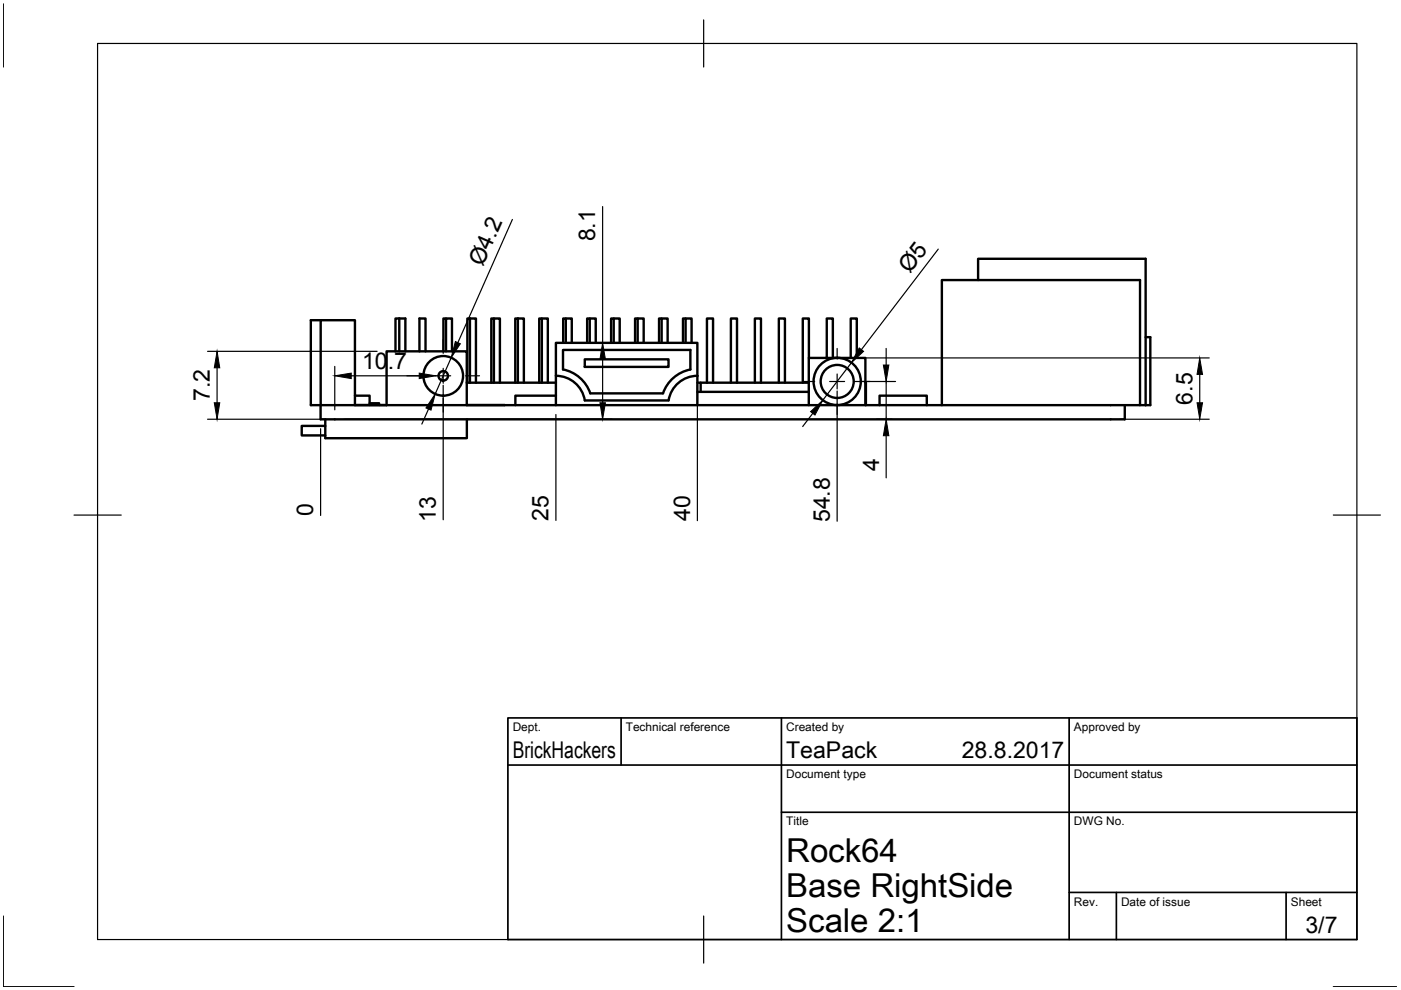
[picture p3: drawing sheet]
<svg xmlns="http://www.w3.org/2000/svg" width="297mm" height="210mm" viewBox="0 0 297 210" stroke-linecap="round" stroke-linejoin="round" font-family="sans-serif">
<!-- layer: Visible -->
<g fill="none" stroke="#000" stroke-width=".51">
<path d="M207.4 59.4v-4.5h35.5v31M68 67.9h-2.1v18h2.1M84.7 67.5h-.9v7M84.7 67.5v7M84.7 67.5h1.2v7M88.9 74.5v-7h1.3v7M94.6 74.5v-7h1.2v7M94.6 67.5h-.6v7M99.6 67.5h1.3v13.6M99.6 67.5h-.5v13.6M99.6 67.5v13.6M104.7 67.5h-.5v13.6"/>
<path d="M109.8 67.5h1.3v13.6M109.8 67.5h-.6v13.6M109.8 67.5v13.6M114.9 67.5h-.6v13.6M117.9 79.7a6.2 6.2 0 0 1 6.1 5.2h17.8a6.2 6.2 0 0 1 6.1-5.2M120 72.7v-5.2h1.2v5.2M120 67.5h-.6v5.2M124 76.2h17.7v1.6h-17.7zM125 72.7v-5.2h1.3v5.2M125 67.5h-.5v5.2M130.1 72.7v-5.2h1.3v5.2M130.1 67.5h-.5v5.2"/>
<path d="M135.2 72.7v-5.2h1.3v5.2M135.2 67.5h-.6v5.2M140.3 72.7v-5.2h1.2v5.2M140.3 67.5h-.6v5.2M145.4 72.7v-5.2h1.2v5.2M145.4 67.5h-.6v5.2M146.4 78.3a7.7 7.7 0 0 0-5.8 5.1M146.4 78.3v-4.1h-27v4.1a7.7 7.7 0 0 1 5.8 5.1M171.5 75.9v-8.4h-1.3v13.6M175.3 75.9v-8.4h1.3v8.4M180.4 75.9v-8.4h1.3v8.4M242.9 71.5h1v14.4h-2.2"/>
<path d="M68 85.9v3h170.5v-3M68 85.9h170.5M68 85.9v-18h7.3v18M69 88.9v4h30v-4M69 90.3h-5v2h5M75.3 83.9h3.1v2M75.3 85.9h6.7M78.4 85.5h2v.4M82 85.9v-11.4h17v11.4M99 81.1h18.9M99 85.9h8M104.7 81.1v-13.6h1.3v13.6"/>
<path d="M114.9 81.1v-13.6h1.2v13.6M117.9 83.9h-8.6v2M117.9 85.9v-13.2h30v13.2M125.1 83.4h15.5M147.9 81.1h.7v2M147.9 83.1h23.6M148.6 81.1h22.9M149.9 81.1v-13.6h1.3v13.6M155 81.1v-13.6h1.3v13.6M160 81.1v-13.6h1.3v13.6M165.1 81.1v-13.6h1.3v13.6M171.5 85.9v-10h12v10"/>
<path d="M183.5 81.1l.1 4.8M186.5 85.9v-2h10v2M199.7 85.9v-26.5h42v26.5h-3.2"/>
<circle cx="94" cy="79.7" r="4.2"/>
<circle cx="94" cy="79.7" r="1.01"/>
<circle cx="177.5" cy="80.9" r="5"/>
<circle cx="177.5" cy="80.9" r="3.5"/>
</g>
<!-- layer: Border -->
<path d="M.7 .8v13.4M20.7 9.2h267v190h-267zM149.2 4.2v10M15.7 109.2h10M282.7 109.2h10M.7 194.2v15h15M149.2 194.2v10M282.7 209.2h13.4" fill="none" stroke="#000" stroke-width=".25"/>
<!-- layer: TitleBlock -->
<path d="M107.7 152.2h180v47h-180zM131.7 152.2v10M165.7 152.2v47M226.7 152.2v47M107.7 162.2h180M165.7 172.2h122M226.7 189.2h61M236.7 189.2v10M272.7 189.2v10" fill="none" stroke="#000" stroke-width=".36"/>
<!-- layer: Center Lines -->
<path d="M86.3 79.7h2.9M92.4 79.7h3.2M94 72v2.9M94 78.1v3.2M98.7 79.7h3M177.5 73.9v2.2M177.5 79.3v3.2M94 84.4v3M170.5 80.9h2.2M175.9 80.9h3.2M177.5 85.6v2.3M182.3 80.9h2.2" fill="none" stroke="#000" stroke-width=".25"/>
<!-- layer: Dimensions -->
<g fill="none" stroke="#000" stroke-width=".25">
<path d="M108.6 46.5l-11.5 26.2M127.8 43.8v28.9M198.9 52.8l-16.3 21.3M44 74.5h36M46 78v7.4M71 77.7v9.2M74.5 79.7h14.4M95.7 75.8l-3.4 7.7M119.9 72.7h9.9M127.8 76.2v9.2M179.5 75.9h76.9M180.5 76.9l-6.1 8"/>
<path d="M187.9 73.9v3.5M254.4 79.4v6M44 88.9h25M68 90.9v18.4M73 88.9h56.8M90.9 86.7l-1.5 3.2M94 81.7v28.5M117.9 87.9v22.4M147.9 81.7v28.7M172.3 87.6l-2.1 2.8M177.5 82.9v27.6M181.1 80.9h8.8"/>
<path d="M185.9 88.9h3.2M187.9 80.9v8M187.9 92.4v8.9M237.5 88.9h18.9"/>
</g>
<g fill="#000" stroke="#000" stroke-width=".21">
<path d="M46 74.5l.6 3.5h-1.2zM71 79.7l3.5-.6v1.2zM88.9 79.1l3.5 .6-3.5 .6zM96.5 72.4l1.1 .5-1.9 2.9zM127.8 72.7l.6 3.5h-1.2zM182.2 73.8l.9 .7-2.6 2.4zM187.3 77.4h1.2l-.6 3.5zM254.4 75.9l.6 3.5h-1.2zM45.4 85.4h1.2l-.6 3.5zM92.3 83.5l-.9 3.5-1.1-.5zM127.2 85.4h1.2l-.6 3.5zM171.9 87.3l2.5-2.4-1.6 3.1z"/>
<path d="M187.9 88.9l.6 3.5h-1.2zM253.8 85.4h1.2l-.6 3.5z"/>
</g>
<g font-size="7">
<text x="166.7" y="182.7">Rock64</text>
<text x="166.7" y="190.2">Base RightSide</text>
<text x="166.7" y="197.7">Scale 2:1</text>
</g>
<g font-size="4.9">
<text x="126.2" y="51.2" transform="rotate(-90 126.2 51.2)">8.1</text>
<text x="102.3" y="56.7" transform="rotate(-66 102.3 56.7)">Ø4.2</text>
<text x="192.9" y="58" transform="rotate(-53 192.9 58)">Ø5</text>
<text x="76.8" y="78.1">10.7</text>
<text x="44.5" y="85.1" transform="rotate(-90 44.5 85.1)">7.2</text>
<text x="252.8" y="85.8" transform="rotate(-90 252.8 85.8)">6.5</text>
<text x="186.4" y="99.9" transform="rotate(-90 186.4 99.9)">4</text>
<text x="66.4" y="109.5" transform="rotate(-90 66.4 109.5)">0</text>
<text x="92.4" y="110.7" transform="rotate(-90 92.4 110.7)">13</text>
<text x="116.3" y="110.5" transform="rotate(-90 116.3 110.5)">25</text>
<text x="146.3" y="110.5" transform="rotate(-90 146.3 110.5)">40</text>
<text x="175.9" y="110.7" transform="rotate(-90 175.9 110.7)">54.8</text>
<text x="108.7" y="160.7">BrickHackers</text>
<text x="166.7" y="160.7">TeaPack</text>
<text x="203.9" y="160.7">28.8.2017</text>
<text x="276.8" y="197.8">3/7</text>
</g>
<g font-size="2.5">
<text x="108.7" y="155">Dept.</text>
<text x="132.7" y="155">Technical reference</text>
<text x="166.7" y="155">Created by</text>
<text x="227.7" y="155">Approved by</text>
<text x="166.7" y="165">Document type</text>
<text x="227.7" y="165">Document status</text>
<text x="166.7" y="175">Title</text>
<text x="227.7" y="175">DWG No.</text>
<text x="227.7" y="192">Rev.</text>
<text x="237.7" y="192">Date of issue</text>
<text x="273.7" y="192">Sheet</text>
</g>
</svg>
